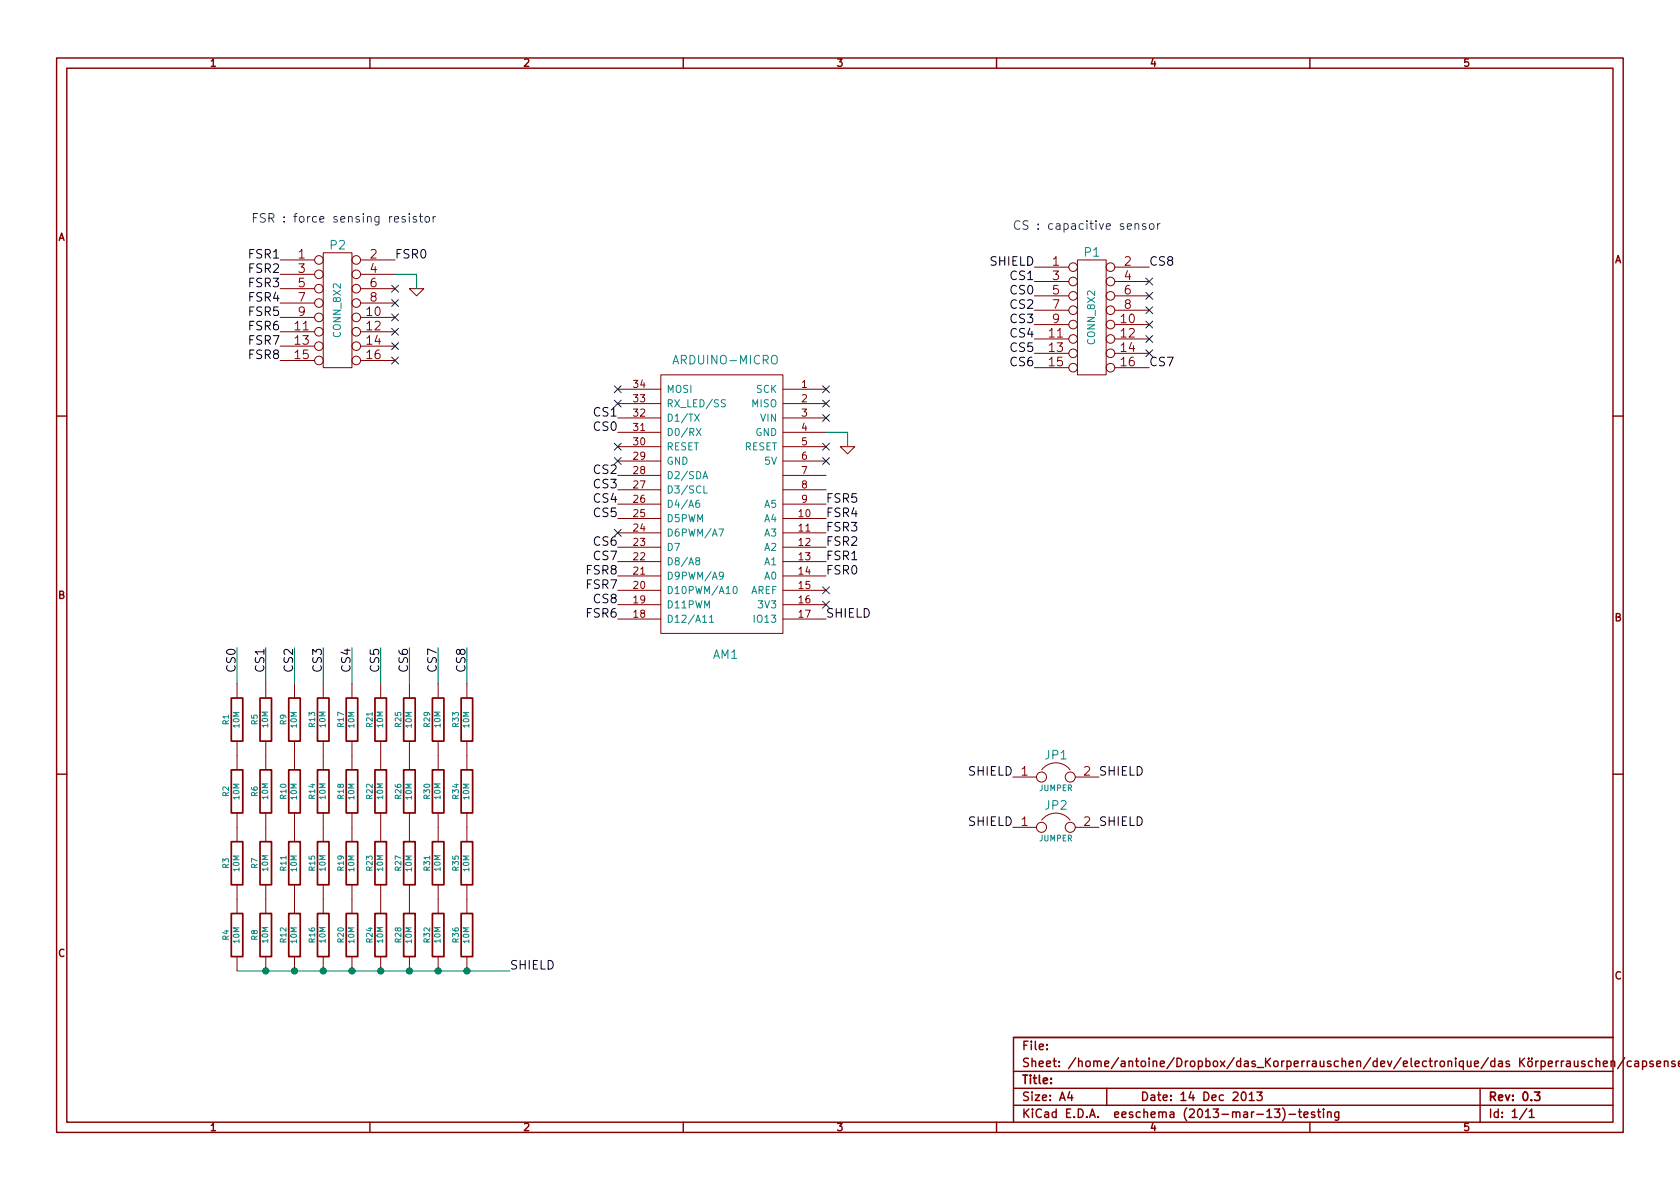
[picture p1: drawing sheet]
EESchema Schematic File Version 2
LIBS:power
LIBS:device
LIBS:transistors
LIBS:conn
LIBS:linear
LIBS:regul
LIBS:74xx
LIBS:cmos4000
LIBS:adc-dac
LIBS:memory
LIBS:xilinx
LIBS:special
LIBS:microcontrollers
LIBS:dsp
LIBS:microchip
LIBS:analog_switches
LIBS:motorola
LIBS:texas
LIBS:intel
LIBS:audio
LIBS:interface
LIBS:digital-audio
LIBS:philips
LIBS:display
LIBS:cypress
LIBS:siliconi
LIBS:opto
LIBS:atmel
LIBS:contrib
LIBS:valves
LIBS:arduino
LIBS:capsense+fsr-cache
EELAYER 24 0
EELAYER END
$Descr A4 11693 8268
encoding utf-8
Sheet 1 1
Title ""
Date "14 Dec 2013"
Rev "0.3"
Comp ""
Comment1 ""
Comment2 ""
Comment3 ""
Comment4 ""
$EndDescr
Text Label 5750 4000 0    60   ~ 0
FSR0
Text Label 5750 3900 0    60   ~ 0
FSR1
Text Label 5750 3800 0    60   ~ 0
FSR2
Text Label 5750 3700 0    60   ~ 0
FSR3
Text Label 5750 3600 0    60   ~ 0
FSR4
Text Label 5750 3500 0    60   ~ 0
FSR5
Text Label 5750 4300 0    60   ~ 0
SHIELD
$Comp
L R R1
U 1 1
P 1650 5000
F 0 "R1" V 1730 5000 40  0000 C CNN
F 1 "10M" V 1657 5001 40  0000 C CNN
F 2 "" V 1580 5000 30  0000 C CNN
F 3 "" H 1650 5000 30  0000 C CNN
	1    1650 5000
	-1   0    0    1   
$EndComp
$Comp
L R R2
U 1 1
P 1650 5500
F 0 "R2" V 1730 5500 40  0000 C CNN
F 1 "10M" V 1657 5501 40  0000 C CNN
F 2 "" V 1580 5500 30  0000 C CNN
F 3 "" H 1650 5500 30  0000 C CNN
	1    1650 5500
	-1   0    0    1   
$EndComp
$Comp
L R R4
U 1 1
P 1650 6500
F 0 "R4" V 1730 6500 40  0000 C CNN
F 1 "10M" V 1657 6501 40  0000 C CNN
F 2 "" V 1580 6500 30  0000 C CNN
F 3 "" H 1650 6500 30  0000 C CNN
	1    1650 6500
	-1   0    0    1   
$EndComp
$Comp
L R R33
U 1 1
P 3250 5000
F 0 "R33" V 3330 5000 40  0000 C CNN
F 1 "10M" V 3257 5001 40  0000 C CNN
F 2 "" V 3180 5000 30  0000 C CNN
F 3 "" H 3250 5000 30  0000 C CNN
	1    3250 5000
	-1   0    0    1   
$EndComp
$Comp
L R R34
U 1 1
P 3250 5500
F 0 "R34" V 3330 5500 40  0000 C CNN
F 1 "10M" V 3257 5501 40  0000 C CNN
F 2 "" V 3180 5500 30  0000 C CNN
F 3 "" H 3250 5500 30  0000 C CNN
	1    3250 5500
	-1   0    0    1   
$EndComp
$Comp
L R R35
U 1 1
P 3250 6000
F 0 "R35" V 3330 6000 40  0000 C CNN
F 1 "10M" V 3257 6001 40  0000 C CNN
F 2 "" V 3180 6000 30  0000 C CNN
F 3 "" H 3250 6000 30  0000 C CNN
	1    3250 6000
	-1   0    0    1   
$EndComp
$Comp
L R R36
U 1 1
P 3250 6500
F 0 "R36" V 3330 6500 40  0000 C CNN
F 1 "10M" V 3257 6501 40  0000 C CNN
F 2 "" V 3180 6500 30  0000 C CNN
F 3 "" H 3250 6500 30  0000 C CNN
	1    3250 6500
	-1   0    0    1   
$EndComp
$Comp
L R R29
U 1 1
P 3050 5000
F 0 "R29" V 3130 5000 40  0000 C CNN
F 1 "10M" V 3057 5001 40  0000 C CNN
F 2 "" V 2980 5000 30  0000 C CNN
F 3 "" H 3050 5000 30  0000 C CNN
	1    3050 5000
	-1   0    0    -1  
$EndComp
$Comp
L R R30
U 1 1
P 3050 5500
F 0 "R30" V 3130 5500 40  0000 C CNN
F 1 "10M" V 3057 5501 40  0000 C CNN
F 2 "" V 2980 5500 30  0000 C CNN
F 3 "" H 3050 5500 30  0000 C CNN
	1    3050 5500
	-1   0    0    -1  
$EndComp
$Comp
L R R31
U 1 1
P 3050 6000
F 0 "R31" V 3130 6000 40  0000 C CNN
F 1 "10M" V 3057 6001 40  0000 C CNN
F 2 "" V 2980 6000 30  0000 C CNN
F 3 "" H 3050 6000 30  0000 C CNN
	1    3050 6000
	-1   0    0    -1  
$EndComp
$Comp
L R R32
U 1 1
P 3050 6500
F 0 "R32" V 3130 6500 40  0000 C CNN
F 1 "10M" V 3057 6501 40  0000 C CNN
F 2 "" V 2980 6500 30  0000 C CNN
F 3 "" H 3050 6500 30  0000 C CNN
	1    3050 6500
	-1   0    0    -1  
$EndComp
$Comp
L R R25
U 1 1
P 2850 5000
F 0 "R25" V 2930 5000 40  0000 C CNN
F 1 "10M" V 2857 5001 40  0000 C CNN
F 2 "" V 2780 5000 30  0000 C CNN
F 3 "" H 2850 5000 30  0000 C CNN
	1    2850 5000
	-1   0    0    1   
$EndComp
$Comp
L R R26
U 1 1
P 2850 5500
F 0 "R26" V 2930 5500 40  0000 C CNN
F 1 "10M" V 2857 5501 40  0000 C CNN
F 2 "" V 2780 5500 30  0000 C CNN
F 3 "" H 2850 5500 30  0000 C CNN
	1    2850 5500
	-1   0    0    1   
$EndComp
$Comp
L R R27
U 1 1
P 2850 6000
F 0 "R27" V 2930 6000 40  0000 C CNN
F 1 "10M" V 2857 6001 40  0000 C CNN
F 2 "" V 2780 6000 30  0000 C CNN
F 3 "" H 2850 6000 30  0000 C CNN
	1    2850 6000
	-1   0    0    1   
$EndComp
$Comp
L R R28
U 1 1
P 2850 6500
F 0 "R28" V 2930 6500 40  0000 C CNN
F 1 "10M" V 2857 6501 40  0000 C CNN
F 2 "" V 2780 6500 30  0000 C CNN
F 3 "" H 2850 6500 30  0000 C CNN
	1    2850 6500
	-1   0    0    1   
$EndComp
$Comp
L R R21
U 1 1
P 2650 5000
F 0 "R21" V 2730 5000 40  0000 C CNN
F 1 "10M" V 2657 5001 40  0000 C CNN
F 2 "" V 2580 5000 30  0000 C CNN
F 3 "" H 2650 5000 30  0000 C CNN
	1    2650 5000
	-1   0    0    -1  
$EndComp
$Comp
L R R22
U 1 1
P 2650 5500
F 0 "R22" V 2730 5500 40  0000 C CNN
F 1 "10M" V 2657 5501 40  0000 C CNN
F 2 "" V 2580 5500 30  0000 C CNN
F 3 "" H 2650 5500 30  0000 C CNN
	1    2650 5500
	-1   0    0    -1  
$EndComp
$Comp
L R R23
U 1 1
P 2650 6000
F 0 "R23" V 2730 6000 40  0000 C CNN
F 1 "10M" V 2657 6001 40  0000 C CNN
F 2 "" V 2580 6000 30  0000 C CNN
F 3 "" H 2650 6000 30  0000 C CNN
	1    2650 6000
	-1   0    0    -1  
$EndComp
$Comp
L R R24
U 1 1
P 2650 6500
F 0 "R24" V 2730 6500 40  0000 C CNN
F 1 "10M" V 2657 6501 40  0000 C CNN
F 2 "" V 2580 6500 30  0000 C CNN
F 3 "" H 2650 6500 30  0000 C CNN
	1    2650 6500
	-1   0    0    -1  
$EndComp
$Comp
L R R17
U 1 1
P 2450 5000
F 0 "R17" V 2530 5000 40  0000 C CNN
F 1 "10M" V 2457 5001 40  0000 C CNN
F 2 "" V 2380 5000 30  0000 C CNN
F 3 "" H 2450 5000 30  0000 C CNN
	1    2450 5000
	-1   0    0    1   
$EndComp
$Comp
L R R18
U 1 1
P 2450 5500
F 0 "R18" V 2530 5500 40  0000 C CNN
F 1 "10M" V 2457 5501 40  0000 C CNN
F 2 "" V 2380 5500 30  0000 C CNN
F 3 "" H 2450 5500 30  0000 C CNN
	1    2450 5500
	-1   0    0    1   
$EndComp
$Comp
L R R19
U 1 1
P 2450 6000
F 0 "R19" V 2530 6000 40  0000 C CNN
F 1 "10M" V 2457 6001 40  0000 C CNN
F 2 "" V 2380 6000 30  0000 C CNN
F 3 "" H 2450 6000 30  0000 C CNN
	1    2450 6000
	-1   0    0    1   
$EndComp
$Comp
L R R20
U 1 1
P 2450 6500
F 0 "R20" V 2530 6500 40  0000 C CNN
F 1 "10M" V 2457 6501 40  0000 C CNN
F 2 "" V 2380 6500 30  0000 C CNN
F 3 "" H 2450 6500 30  0000 C CNN
	1    2450 6500
	-1   0    0    1   
$EndComp
$Comp
L R R14
U 1 1
P 2250 5500
F 0 "R14" V 2330 5500 40  0000 C CNN
F 1 "10M" V 2257 5501 40  0000 C CNN
F 2 "" V 2180 5500 30  0000 C CNN
F 3 "" H 2250 5500 30  0000 C CNN
	1    2250 5500
	-1   0    0    -1  
$EndComp
$Comp
L R R15
U 1 1
P 2250 6000
F 0 "R15" V 2330 6000 40  0000 C CNN
F 1 "10M" V 2257 6001 40  0000 C CNN
F 2 "" V 2180 6000 30  0000 C CNN
F 3 "" H 2250 6000 30  0000 C CNN
	1    2250 6000
	-1   0    0    -1  
$EndComp
$Comp
L R R16
U 1 1
P 2250 6500
F 0 "R16" V 2330 6500 40  0000 C CNN
F 1 "10M" V 2257 6501 40  0000 C CNN
F 2 "" V 2180 6500 30  0000 C CNN
F 3 "" H 2250 6500 30  0000 C CNN
	1    2250 6500
	-1   0    0    -1  
$EndComp
$Comp
L R R9
U 1 1
P 2050 5000
F 0 "R9" V 2130 5000 40  0000 C CNN
F 1 "10M" V 2057 5001 40  0000 C CNN
F 2 "" V 1980 5000 30  0000 C CNN
F 3 "" H 2050 5000 30  0000 C CNN
	1    2050 5000
	-1   0    0    1   
$EndComp
$Comp
L R R11
U 1 1
P 2050 6000
F 0 "R11" V 2130 6000 40  0000 C CNN
F 1 "10M" V 2057 6001 40  0000 C CNN
F 2 "" V 1980 6000 30  0000 C CNN
F 3 "" H 2050 6000 30  0000 C CNN
	1    2050 6000
	-1   0    0    1   
$EndComp
$Comp
L R R12
U 1 1
P 2050 6500
F 0 "R12" V 2130 6500 40  0000 C CNN
F 1 "10M" V 2057 6501 40  0000 C CNN
F 2 "" V 1980 6500 30  0000 C CNN
F 3 "" H 2050 6500 30  0000 C CNN
	1    2050 6500
	-1   0    0    1   
$EndComp
$Comp
L R R5
U 1 1
P 1850 5000
F 0 "R5" V 1930 5000 40  0000 C CNN
F 1 "10M" V 1857 5001 40  0000 C CNN
F 2 "" V 1780 5000 30  0000 C CNN
F 3 "" H 1850 5000 30  0000 C CNN
	1    1850 5000
	-1   0    0    -1  
$EndComp
$Comp
L R R6
U 1 1
P 1850 5500
F 0 "R6" V 1930 5500 40  0000 C CNN
F 1 "10M" V 1857 5501 40  0000 C CNN
F 2 "" V 1780 5500 30  0000 C CNN
F 3 "" H 1850 5500 30  0000 C CNN
	1    1850 5500
	-1   0    0    -1  
$EndComp
$Comp
L R R7
U 1 1
P 1850 6000
F 0 "R7" V 1930 6000 40  0000 C CNN
F 1 "10M" V 1857 6001 40  0000 C CNN
F 2 "" V 1780 6000 30  0000 C CNN
F 3 "" H 1850 6000 30  0000 C CNN
	1    1850 6000
	-1   0    0    -1  
$EndComp
$Comp
L R R8
U 1 1
P 1850 6500
F 0 "R8" V 1930 6500 40  0000 C CNN
F 1 "10M" V 1857 6501 40  0000 C CNN
F 2 "" V 1780 6500 30  0000 C CNN
F 3 "" H 1850 6500 30  0000 C CNN
	1    1850 6500
	-1   0    0    -1  
$EndComp
$Comp
L ARDUINO-MICRO AM1
U 1 1
P 5050 3700
F 0 "AM1" H 5050 2850 60  0000 C CNN
F 1 "ARDUINO-MICRO" H 5050 4900 60  0000 C CNN
F 2 "" H 5050 3700 60  0000 C CNN
F 3 "" H 5050 3700 60  0000 C CNN
	1    5050 3700
	1    0    0    -1  
$EndComp
$Comp
L R R13
U 1 1
P 2250 5000
F 0 "R13" V 2330 5000 40  0000 C CNN
F 1 "10M" V 2257 5001 40  0000 C CNN
F 2 "" V 2180 5000 30  0000 C CNN
F 3 "" H 2250 5000 30  0000 C CNN
	1    2250 5000
	-1   0    0    -1  
$EndComp
Connection ~ 2250 6750
Connection ~ 2050 6750
Connection ~ 1850 6750
Connection ~ 2450 6750
Connection ~ 2650 6750
Connection ~ 2850 6750
Connection ~ 3050 6750
Connection ~ 3250 6750
Wire Wire Line
	1650 4750 1650 4500
Wire Wire Line
	1850 4750 1850 4500
Wire Wire Line
	2050 4750 2050 4500
Wire Wire Line
	2250 4750 2250 4500
Wire Wire Line
	2450 4750 2450 4500
Wire Wire Line
	2650 4750 2650 4500
Wire Wire Line
	2850 4750 2850 4500
Wire Wire Line
	3050 4750 3050 4500
Wire Wire Line
	3250 4750 3250 4500
Text Label 2050 4500 3    60   ~ 0
CS2
Text Label 1650 4500 3    60   ~ 0
CS0
Text Label 1850 4500 3    60   ~ 0
CS1
Text Label 2250 4500 3    60   ~ 0
CS3
Text Label 2450 4500 3    60   ~ 0
CS4
Text Label 2650 4500 3    60   ~ 0
CS5
Text Label 2850 4500 3    60   ~ 0
CS6
Text Label 3050 4500 3    60   ~ 0
CS7
Text Label 3250 4500 3    60   ~ 0
CS8
NoConn ~ 4300 2700
NoConn ~ 4300 2800
Text Label 4300 3000 2    60   ~ 0
CS0
Text Label 4300 2900 2    60   ~ 0
CS1
Text Label 4300 3300 2    60   ~ 0
CS2
Text Label 4300 3400 2    60   ~ 0
CS3
Text Label 4300 3500 2    60   ~ 0
CS4
Text Label 4300 3600 2    60   ~ 0
CS5
Text Label 4300 3800 2    60   ~ 0
CS6
Text Label 4300 3900 2    60   ~ 0
CS7
NoConn ~ 5750 4200
NoConn ~ 5750 4100
NoConn ~ 5750 3200
NoConn ~ 5750 3100
NoConn ~ 5750 2700
NoConn ~ 5750 2800
NoConn ~ 5750 2900
$Comp
L R R3
U 1 1
P 1650 6000
F 0 "R3" V 1730 6000 40  0000 C CNN
F 1 "10M" V 1657 6001 40  0000 C CNN
F 2 "" V 1580 6000 30  0000 C CNN
F 3 "" H 1650 6000 30  0000 C CNN
	1    1650 6000
	-1   0    0    1   
$EndComp
NoConn ~ 4300 3200
NoConn ~ 4300 3100
Text Label 4300 4300 2    60   ~ 0
FSR6
Text Label 4300 4100 2    60   ~ 0
FSR7
Text Label 4300 4200 2    60   ~ 0
CS8
Text Label 4300 4000 2    60   ~ 0
FSR8
Text Notes 7050 1600 0    60   ~ 0
CS : capacitive sensor
$Comp
L CONN_8X2 P2
U 1 1
P 2350 2150
F 0 "P2" H 2350 2600 60  0000 C CNN
F 1 "CONN_8X2" V 2350 2150 50  0000 C CNN
F 2 "" H 2350 2150 60  0000 C CNN
F 3 "" H 2350 2150 60  0000 C CNN
	1    2350 2150
	1    0    0    -1  
$EndComp
Text Label 1950 1800 2    60   ~ 0
FSR1
Text Label 1950 2000 2    60   ~ 0
FSR3
Text Label 1950 2200 2    60   ~ 0
FSR5
Text Label 1950 2400 2    60   ~ 0
FSR7
Text Label 1950 1900 2    60   ~ 0
FSR2
Text Label 1950 2100 2    60   ~ 0
FSR4
Text Label 1950 2300 2    60   ~ 0
FSR6
Text Label 1950 2500 2    60   ~ 0
FSR8
Text Label 2750 1800 0    60   ~ 0
FSR0
$Comp
L CONN_8X2 P1
U 1 1
P 7600 2200
F 0 "P1" H 7600 2650 60  0000 C CNN
F 1 "CONN_8X2" V 7600 2200 50  0000 C CNN
F 2 "" H 7600 2200 60  0000 C CNN
F 3 "" H 7600 2200 60  0000 C CNN
	1    7600 2200
	1    0    0    -1  
$EndComp
Text Label 7200 1850 2    60   ~ 0
SHIELD
Text Label 7200 1950 2    60   ~ 0
CS1
Text Label 7200 2550 2    60   ~ 0
CS6
Text Label 8000 1850 0    60   ~ 0
CS8
Text Label 7200 2050 2    60   ~ 0
CS0
Text Label 7200 2150 2    60   ~ 0
CS2
Text Label 7200 2250 2    60   ~ 0
CS3
Text Label 7200 2350 2    60   ~ 0
CS4
Wire Wire Line
	1650 6750 3550 6750
Text Label 3550 6750 0    60   ~ 0
SHIELD
$Comp
L R R10
U 1 1
P 2050 5500
F 0 "R10" V 2130 5500 40  0000 C CNN
F 1 "10M" V 2057 5501 40  0000 C CNN
F 2 "" V 1980 5500 30  0000 C CNN
F 3 "" H 2050 5500 30  0000 C CNN
	1    2050 5500
	-1   0    0    1   
$EndComp
Text Label 7200 2450 2    60   ~ 0
CS5
Text Label 8000 2550 0    60   ~ 0
CS7
NoConn ~ 8000 1950
NoConn ~ 8000 2050
NoConn ~ 8000 2150
NoConn ~ 8000 2250
NoConn ~ 8000 2350
NoConn ~ 8000 2450
$Comp
L GND #PWR01
U 1 1
P 5900 3100
F 0 "#PWR01" H 5900 3100 30  0001 C CNN
F 1 "GND" H 5900 3030 30  0001 C CNN
F 2 "" H 5900 3100 60  0000 C CNN
F 3 "" H 5900 3100 60  0000 C CNN
	1    5900 3100
	1    0    0    -1  
$EndComp
$Comp
L GND #PWR02
U 1 1
P 2900 2000
F 0 "#PWR02" H 2900 2000 30  0001 C CNN
F 1 "GND" H 2900 1930 30  0001 C CNN
F 2 "" H 2900 2000 60  0000 C CNN
F 3 "" H 2900 2000 60  0000 C CNN
	1    2900 2000
	1    0    0    -1  
$EndComp
Wire Wire Line
	2750 1900 2900 1900
Wire Wire Line
	2900 1900 2900 2000
$Comp
L JUMPER JP1
U 1 1
P 7350 5400
F 0 "JP1" H 7350 5550 60  0000 C CNN
F 1 "JUMPER" H 7350 5320 40  0000 C CNN
F 2 "" H 7350 5400 60  0000 C CNN
F 3 "" H 7350 5400 60  0000 C CNN
	1    7350 5400
	1    0    0    -1  
$EndComp
Text Label 7650 5400 0    60   ~ 0
SHIELD
Text Label 7050 5400 2    60   ~ 0
SHIELD
$Comp
L JUMPER JP2
U 1 1
P 7350 5750
F 0 "JP2" H 7350 5900 60  0000 C CNN
F 1 "JUMPER" H 7350 5670 40  0000 C CNN
F 2 "" H 7350 5750 60  0000 C CNN
F 3 "" H 7350 5750 60  0000 C CNN
	1    7350 5750
	1    0    0    -1  
$EndComp
Text Label 7650 5750 0    60   ~ 0
SHIELD
Text Label 7050 5750 2    60   ~ 0
SHIELD
NoConn ~ 2750 2000
NoConn ~ 2750 2100
NoConn ~ 2750 2200
NoConn ~ 2750 2300
NoConn ~ 2750 2400
NoConn ~ 4300 3700
NoConn ~ 2750 2500
Wire Wire Line
	5750 3000 5900 3000
Wire Wire Line
	5900 3000 5900 3100
Text Notes 1750 1550 0    60   ~ 0
FSR : force sensing resistor
$EndSCHEMATC
